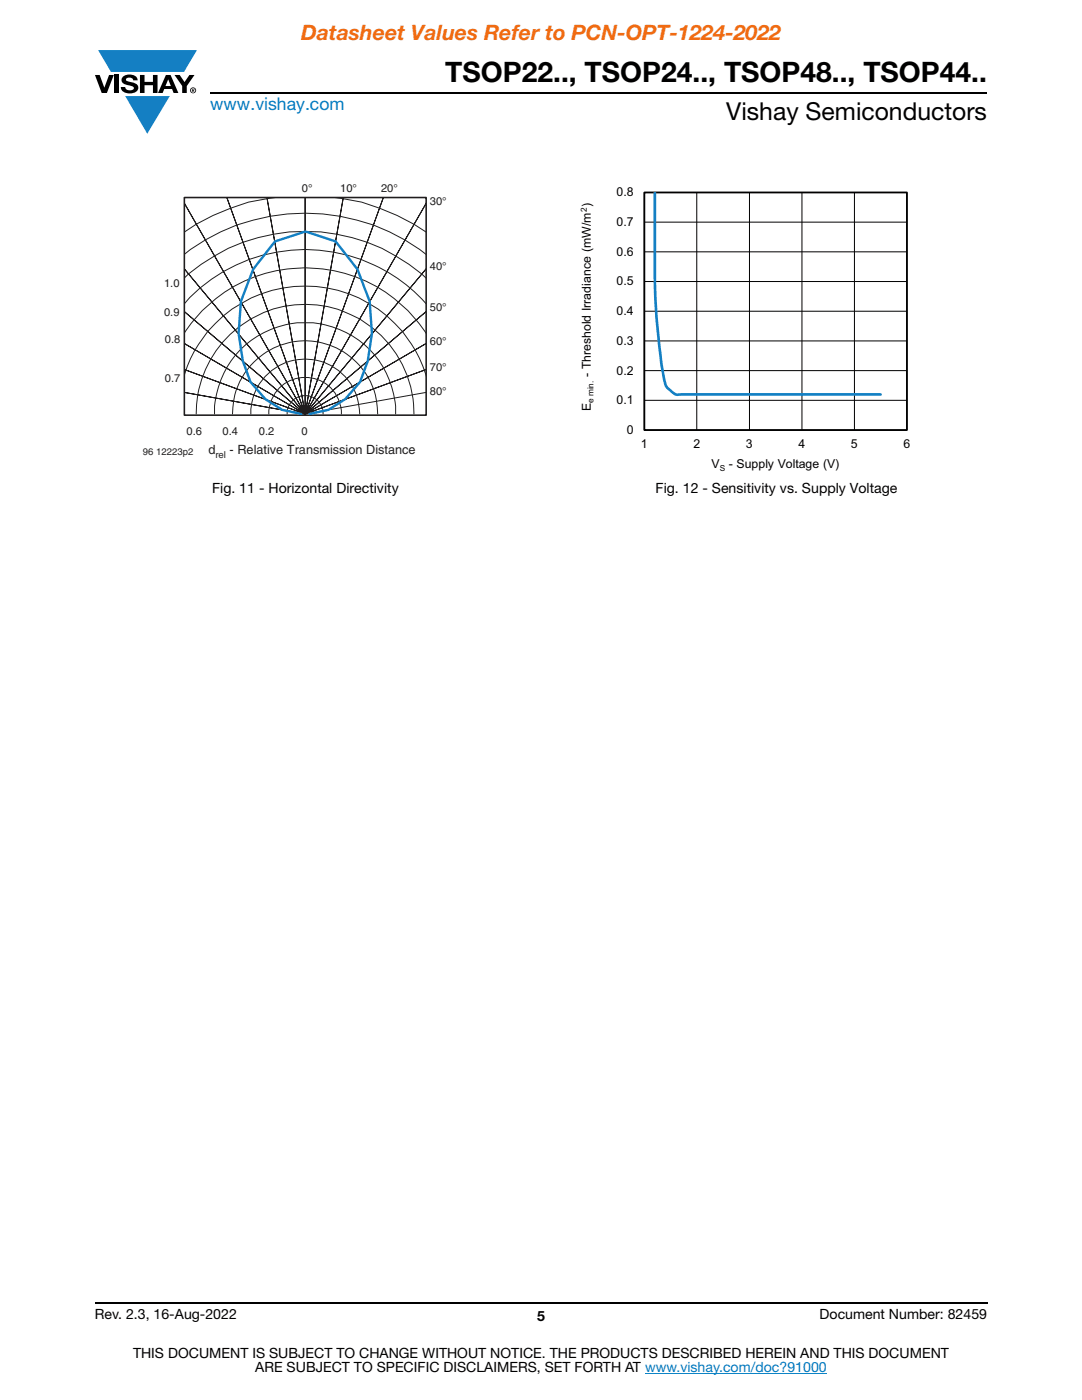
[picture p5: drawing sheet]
<svg xmlns="http://www.w3.org/2000/svg" width="216mm" height="279mm" viewBox="0 0 216 279" stroke-linecap="round" stroke-linejoin="round" font-family="sans-serif">
<g fill="#147fc3">
<path d="M19.6 10h19.7l-2.6 4.3h-1.1h-13.5z"/>
<path d="M25 19.2h8.9l-4.5 7.5z"/>
</g>
<g fill="#000">
<path d="M18.9 15h1l.9 2.5 1-2.5h.9l-1.4 3.6h-1zM22.9 15h.9v3.6h-.9zM24.6 15.3a2.1 2.1 0 0 1 2.8 .3l.1 .4h-.9a.79 .79 0 0 0-.7-.5 .79 .79 0 0 0-.8 .4l.3 .3 1 .2a1.08 1.08 0 0 1 1.2 1 1.08 1.08 0 0 1-1.1 1.2 1.73 1.73 0 0 1-2.4-1.2h.9a.96 .96 0 0 0 .8 .6 .96 .96 0 0 0 .9-.4 1.31 1.31 0 0 0-1.2-.6 1.03 1.03 0 0 1-1.1-.6 1.03 1.03 0 0 1 .2-1.1zM27.9 15h.9v1.3h1.7v-1.3h.9v3.6h-.9v-1.6h-1.7v1.6h-.9zM34.8 15h1.1l.9 1.4 1-1.4h1l-1.5 2.2v1.4h-.9v-1.4z"/>
<path d="M33.6 15.9l.5 1.3h-1.1zM33.1 15l-1.6 3.6h1l.3-.8h1.5l.3 .8h1l-1.6-3.6z"/>
<path d="M38.4 17.8h.2v.2h-.2zM38.3 17.7v.7h.1v-.3l.4 .3-.2-.3 .2-.2-.1-.2z"/>
<path d="M38.1 18a.46 .46 0 0 1 .9 0 .46 .46 0 0 1-.9 0zM37.9 18a.6 .6 0 0 0 1.2 0 .6 .6 0 0 0-1.2 0z"/>
</g>
<path d="M42 18.6h155M18.9 260h178.1" fill="none" stroke="#000" stroke-width=".36"/>
<path d="M128.7 274h36.3" fill="none" stroke="#007ec4" stroke-width=".2"/>
<g fill="none" stroke="#201d1e" stroke-width=".2">
<path d="M53.7 39.6a32.5 32.5 0 0 0-11.2 3.4l-3.4 1.8-2.1 1.4M68.1 39.6a32.4 32.4 0 0 1 11.1 3.4l3.4 1.8 2.3 1.5M37 55.3a36 36 0 0 1 47.9 .1M37 50.6a39.5 39.5 0 0 1 47.9 .1M37 74.3a25.2 25.2 0 0 1 24.1-17.2 25.2 25.2 0 0 1 23.8 17.6M37 66.2a28.8 28.8 0 0 1 47.9 .2M37 60.4a32.4 32.4 0 0 1 47.9 .1M84.9 78.3l-24 4.3 24-8.8-24 8.8 24-14-24 14 24-20.3-24 20.3 24-28.8-24 28.8 24-41.9-24 41.9 15.5-43-15.5 43 7.6-43-7.6 43v-43v43l-7.6-43 7.6 43-15.6-43 15.6 43-23.9-41.7 23.9 41.7-23.9-28.7 23.9 28.7-23.9-20.3 23.9 20.3-23.9-13.9 23.9 13.9-23.9-8.8 23.9 8.8-23.9-4.3 23.9 4.3M39.1 82.6a21.7 21.7 0 0 1 21.8-21.8 21.7 21.7 0 0 1 21.7 21.8M42.8 82.6a18.1 18.1 0 0 1 18.1-18.3 18.1 18.1 0 0 1 18 18.3M46.4 82.6a14.5 14.5 0 0 1 14.5-14.6 14.5 14.5 0 0 1 14.5 14.6M50.1 82.6a10.9 10.9 0 0 1 10.8-10.9 10.9 10.9 0 0 1 10.9 10.9"/>
<path d="M53.6 82.6a7.2 7.2 0 0 1 7.3-7.3 7.2 7.2 0 0 1 7.2 7.3M57.3 82.6a3.6 3.6 0 0 1 3-3.6 3.7 3.7 0 0 1 2.4 .4 3.5 3.5 0 0 1 1.8 3.2"/>
</g>
<path d="M36.8 39.4h48.2v43.5h-48.2z" fill="none" stroke="#201d1e" stroke-width=".32"/>
<path d="M60.1 82.6l-3.8-.8-3.3-2.1-3-3.5-1.5-4.2-.9-5.5 .5-6.4 2.4-6.4 4.4-5.5 6.1-2 6 2 4.3 5.5 2.5 6.4 .4 6.4-.8 5.5-1.5 4.2-3 3.5-3.4 2.1-3.8 .8" fill="none" stroke="#147fc3" stroke-width=".48"/>
<path d="M128.6 38.4h52.4v47.4h-52.4zM139 38.4v47.4M149.5 38.4v47.4M160 38.4v47.4M170.5 38.4v47.4M128.6 56.2h52.4M128.6 50.3h52.4M128.6 44.3h52.4M128.6 79.9h52.4M128.6 74h52.4M128.6 68h52.4M128.6 62.1h52.4" fill="none" stroke="#000" stroke-width=".2"/>
<path d="M128.6 38.4h52.4v47.4h-52.4z" fill="none" stroke="#000" stroke-width=".35"/>
<path d="M130.7 38.4v16.9a115 115 0 0 0 2.1 21.4 4.9 4.9 0 0 0 2.3 2.1l40.6-.1" fill="none" stroke="#147fc3" stroke-width=".53"/>
<text font-size="5.6" x="88.9" y="16.4">TSOP22.., TSOP24.., TSOP48.., TSOP44..</text>
<text font-size="4.9" x="144.9" y="24">Vishay Semiconductors</text>
<text font-size="4.2" fill="#f06b12" x="60.1" y="8">Datasheet Values Refer to PCN-OPT-1224-2022</text>
<text font-size="3.5" fill="#007ec4" x="42" y="21.9">www.vishay.com</text>
<g font-size="2.8">
<text x="42.3" y="98.5">Fig. 11 - Horizontal Directivity</text>
<text x="130.8" y="98.5">Fig. 12 - Sensitivity vs. Supply Voltage</text>
<text x="18.9" y="263.3">Rev. 2.3, 16-Aug-2022</text>
<text x="107.2" y="263.6">5</text>
<text x="163.6" y="263.3">Document Number: 82459</text>
<text x="26.5" y="271">THIS DOCUMENT IS SUBJECT TO CHANGE WITHOUT NOTICE. THE PRODUCTS DESCRIBED HEREIN AND THIS DOCUMENT</text>
<text x="50.9" y="273.8">ARE SUBJECT TO SPECIFIC DISCLAIMERS, SET FORTH AT www.vishay.com/doc?91000</text>
</g>
<g font-size="2.5">
<text x="123" y="39.2">0.8</text>
<text x="123" y="45.1">0.7</text>
<text x="123" y="51">0.6</text>
<text x="123" y="57">0.5</text>
<text x="123" y="62.9">0.4</text>
<text x="123" y="68.8">0.3</text>
<text x="117.9" y="75.2" transform="rotate(-90 117.9 75.2)">- Threshold Irradiance (mW/m )</text>
<text x="123" y="74.8">0.2</text>
<text x="117.9" y="82.1" transform="rotate(-90 117.9 82.1)">E</text>
<text x="123" y="80.7">0.1</text>
<text x="125.1" y="86.6">0</text>
<text x="127.9" y="89.5">1</text>
<text x="138.4" y="89.5">2</text>
<text x="148.8" y="89.5">3</text>
<text x="159.3" y="89.5">4</text>
<text x="169.8" y="89.5">5</text>
<text x="180.3" y="89.5">6</text>
<text x="142" y="93.4">V</text>
<text x="145.4" y="93.4">- Supply Voltage (V)</text>
</g>
<g font-size="2.5" fill="#201d1e">
<text x="41.6" y="90.7">d</text>
<text x="45.8" y="90.7">- Relative Transmission Distance</text>
</g>
<g font-size="2.2" fill="#201d1e">
<text x="60.3" y="38.4">0°</text>
<text x="67.9" y="38.4">10°</text>
<text x="76" y="38.4">20°</text>
<text x="85.8" y="40.9">30°</text>
<text x="85.8" y="54">40°</text>
<text x="32.7" y="57.3">1.0</text>
<text x="32.7" y="63">0.9</text>
<text x="85.8" y="62.1">50°</text>
<text x="32.9" y="68.5">0.8</text>
<text x="85.8" y="68.8">60°</text>
<text x="32.9" y="76.2">0.7</text>
<text x="85.8" y="74">70°</text>
<text x="85.8" y="78.7">80°</text>
<text x="37.2" y="86.9">0.6</text>
<text x="44.4" y="86.9">0.4</text>
<text x="51.6" y="86.9">0.2</text>
<text x="60.2" y="86.9">0</text>
</g>
<g font-size="1.9" fill="#201d1e">
<text x="28.5" y="90.7">96 12223p2</text>
<text x="43" y="91.3">rel</text>
</g>
<g font-size="1.6">
<text x="117.1" y="42.3" transform="rotate(-90 117.1 42.3)">2</text>
<text x="118.5" y="80.4" transform="rotate(-90 118.5 80.4)">e min.</text>
<text x="143.6" y="94">S</text>
</g>
</svg>
